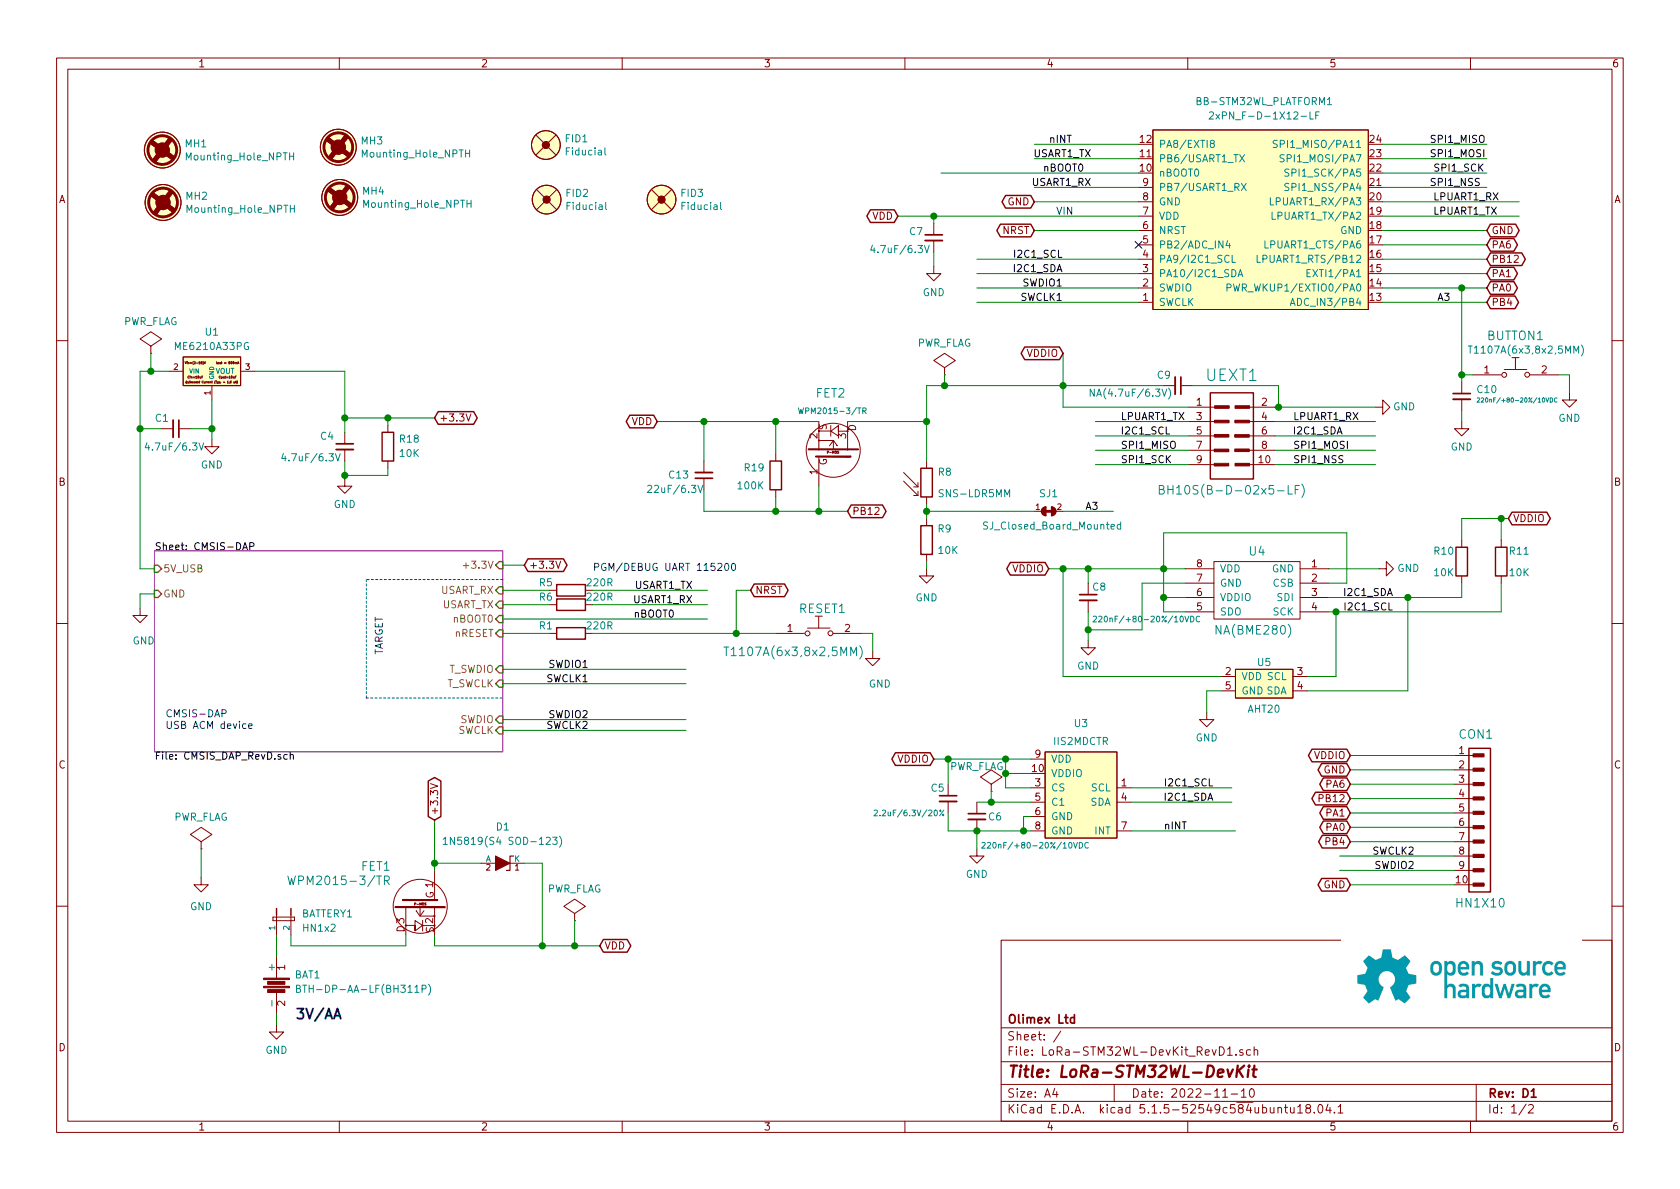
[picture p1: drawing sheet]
EESchema Schematic File Version 4
EELAYER 30 0
EELAYER END
$Descr A4 11693 8268
encoding utf-8
Sheet 1 2
Title "LoRa-STM32WL-DevKit"
Date "2022-11-10"
Rev "D1"
Comp "Olimex Ltd"
Comment1 ""
Comment2 ""
Comment3 ""
Comment4 ""
$EndDescr
Wire Wire Line
	10350 1995 10175 1995
Text Label 10100 2095 2    50   ~ 0
A3
Text GLabel 7200 1595 0    50   BiDi ~ 0
NRST
Text GLabel 6250 1495 0    50   BiDi ~ 0
VDD
Text GLabel 7200 1395 0    50   BiDi ~ 0
GND
Text Label 7550 1195 2    50   ~ 0
nBOOT0
Text Notes 7350 1495 0    50   ~ 0
VIN
Text GLabel 10350 2095 2    50   BiDi ~ 0
PB4
Text GLabel 10350 1795 2    50   BiDi ~ 0
PB12
Text GLabel 10350 1695 2    50   BiDi ~ 0
PA6
Text Label 7400 1995 2    50   ~ 0
SWDIO1
Text Label 7400 2095 2    50   ~ 0
SWCLK1
Text Label 9975 1495 0    50   ~ 0
LPUART1_TX
Text Label 9975 1395 0    50   ~ 0
LPUART1_RX
Text Label 9950 1295 0    50   ~ 0
SPI1_NSS
Text Label 9975 1195 0    50   ~ 0
SPI1_SCK
Text GLabel 10350 1995 2    50   BiDi ~ 0
PA0
Text GLabel 10350 1895 2    50   BiDi ~ 0
PA1
Text GLabel 10350 1595 2    50   BiDi ~ 0
GND
Text Label 7600 1295 2    50   ~ 0
USART1_RX
Text Label 7400 1795 2    50   ~ 0
I2C1_SCL
Text Label 7400 1895 2    50   ~ 0
I2C1_SDA
$Comp
L LoRa-STM32WL-DevKit_RevD1:BH10S UEXT1
U 1 1
P 8575 3025
F 0 "UEXT1" H 8575 3450 80  0000 C CNN
F 1 "BH10S(B-D-02x5-LF)" H 8575 2650 60  0000 C CNN
F 2 "OLIMEX_Connectors-FP:GBH-254-SMT-10" H 8567 2978 60  0001 C CNN
F 3 "" H 8567 2978 60  0000 C CNN
	1    8575 3025
	1    0    0    -1  
$EndComp
Wire Wire Line
	8275 2925 7625 2925
Wire Wire Line
	8875 2925 9575 2925
Text Label 7800 2925 0    50   ~ 0
LPUART1_TX
Text Label 9000 2925 0    50   ~ 0
LPUART1_RX
Wire Wire Line
	8275 3025 7625 3025
Wire Wire Line
	8875 3025 9575 3025
Wire Wire Line
	8275 3125 7625 3125
Wire Wire Line
	8875 3125 9575 3125
Wire Wire Line
	9575 3225 8875 3225
Wire Wire Line
	8275 3225 7625 3225
Text Label 8150 3025 2    50   ~ 0
I2C1_SCL
Text Label 9350 3025 2    50   ~ 0
I2C1_SDA
Text Label 7800 3125 0    50   ~ 0
SPI1_MISO
Text Label 9000 3125 0    50   ~ 0
SPI1_MOSI
Text Label 9000 3225 0    50   ~ 0
SPI1_NSS
Text Label 7800 3225 0    50   ~ 0
SPI1_SCK
Wire Wire Line
	8875 2825 8900 2825
$Comp
L LoRa-STM32WL-DevKit_RevD1:GND #PWR013
U 1 1
P 9575 2825
F 0 "#PWR013" H 9575 2575 50  0001 C CNN
F 1 "GND" V 9575 2625 50  0000 C CNN
F 2 "" H 9575 2825 60  0000 C CNN
F 3 "" H 9575 2825 60  0000 C CNN
	1    9575 2825
	0    -1   -1   0   
$EndComp
Wire Wire Line
	8275 2825 7400 2825
Wire Wire Line
	7400 2825 7400 2675
Wire Wire Line
	6250 1495 6500 1495
Text GLabel 7400 2450 0    50   BiDi ~ 0
VDDIO
$Comp
L LoRa-STM32WL-DevKit_RevD1:BME280 U4
U 1 1
P 8700 4100
F 0 "U4" H 8750 4375 60  0000 C CNN
F 1 "NA(BME280)" H 8725 3825 60  0000 C CNN
F 2 "OLIMEX_IC-FP:BME280" H 8700 3900 60  0001 C CNN
F 3 "" H 8700 3900 60  0001 C CNN
	1    8700 4100
	1    0    0    -1  
$EndComp
Wire Wire Line
	9250 3950 9600 3950
Wire Wire Line
	8250 4050 7950 4050
Wire Wire Line
	7950 4050 7950 4375
Wire Wire Line
	7950 4375 7575 4375
Wire Wire Line
	7575 4375 7575 4450
$Comp
L LoRa-STM32WL-DevKit_RevD1:GND #PWR012
U 1 1
P 7575 4450
F 0 "#PWR012" H 7575 4200 50  0001 C CNN
F 1 "GND" H 7575 4275 50  0000 C CNN
F 2 "" H 7575 4450 60  0000 C CNN
F 3 "" H 7575 4450 60  0000 C CNN
	1    7575 4450
	1    0    0    -1  
$EndComp
Wire Wire Line
	8250 4250 8100 4250
Wire Wire Line
	8100 4250 8100 4150
Wire Wire Line
	8100 3700 9375 3700
Wire Wire Line
	9375 3700 9375 4050
Wire Wire Line
	9375 4050 9250 4050
Wire Wire Line
	8250 4150 8100 4150
Connection ~ 8100 4150
Wire Wire Line
	8100 4150 8100 3950
Connection ~ 8100 3950
Wire Wire Line
	8100 3950 8250 3950
Wire Wire Line
	8100 3950 8100 3700
Text Label 9700 4250 2    50   ~ 0
I2C1_SCL
Text Label 9700 4150 2    50   ~ 0
I2C1_SDA
$Comp
L LoRa-STM32WL-DevKit_RevD1:C C8
U 1 1
P 7575 4150
F 0 "C8" H 7600 4225 50  0000 L CNN
F 1 "220nF/+80-20%/10VDC" H 7600 4000 40  0000 L CNN
F 2 "OLIMEX_RLC-FP:C_0402_5MIL_DWS" H 7675 4075 60  0001 L CNN
F 3 "" H 7575 4150 60  0000 C CNN
	1    7575 4150
	1    0    0    -1  
$EndComp
Wire Wire Line
	7575 4050 7575 3950
Connection ~ 7575 3950
Wire Wire Line
	7575 3950 8100 3950
Wire Wire Line
	7575 4250 7575 4375
Connection ~ 7575 4375
$Comp
L LoRa-STM32WL-DevKit_RevD1:C C9
U 1 1
P 8200 2675
F 0 "C9" V 8125 2525 50  0000 L CNN
F 1 "NA(4.7uF/6.3V)" V 8250 2050 50  0000 L CNN
F 2 "OLIMEX_RLC-FP:C_0603_5MIL_DWS" H 8200 2675 60  0001 C CNN
F 3 "" H 8200 2675 60  0000 C CNN
	1    8200 2675
	0    1    1    0   
$EndComp
Wire Wire Line
	8100 2675 7400 2675
Connection ~ 7400 2675
Wire Wire Line
	7400 2675 7400 2450
Wire Wire Line
	8300 2675 8900 2675
Wire Wire Line
	8900 2675 8900 2825
Connection ~ 8900 2825
Wire Wire Line
	8900 2825 9575 2825
$Comp
L LoRa-STM32WL-DevKit_RevD1:C C7
U 1 1
P 6500 1645
F 0 "C7" H 6325 1690 50  0000 L CNN
F 1 "4.7uF/6.3V" H 6050 1565 50  0000 L CNN
F 2 "OLIMEX_RLC-FP:C_0603_5MIL_DWS" H 6500 1645 60  0001 C CNN
F 3 "" H 6500 1645 60  0000 C CNN
	1    6500 1645
	1    0    0    -1  
$EndComp
Wire Wire Line
	6500 1545 6500 1495
Wire Wire Line
	6500 1745 6500 1845
$Comp
L LoRa-STM32WL-DevKit_RevD1:GND #PWR010
U 1 1
P 6500 1845
F 0 "#PWR010" H 6500 1595 50  0001 C CNN
F 1 "GND" H 6500 1665 50  0000 C CNN
F 2 "" H 6500 1845 60  0000 C CNN
F 3 "" H 6500 1845 60  0000 C CNN
	1    6500 1845
	1    0    0    -1  
$EndComp
$Comp
L LoRa-STM32WL-DevKit_RevD1:R R5
U 1 1
P 3975 4100
F 0 "R5" H 4150 4050 50  0000 C CNN
F 1 "220R" H 3775 4050 50  0000 C CNN
F 2 "OLIMEX_RLC-FP:R_0402_5MIL_DWS" H 3975 4030 30  0001 C CNN
F 3 "" V 3975 4100 30  0000 C CNN
	1    3975 4100
	-1   0    0    1   
$EndComp
$Comp
L LoRa-STM32WL-DevKit_RevD1:R R6
U 1 1
P 3975 4200
F 0 "R6" H 4150 4150 50  0000 C CNN
F 1 "220R" H 3775 4150 50  0000 C CNN
F 2 "OLIMEX_RLC-FP:R_0402_5MIL_DWS" H 3975 4130 30  0001 C CNN
F 3 "" V 3975 4200 30  0000 C CNN
	1    3975 4200
	-1   0    0    1   
$EndComp
Wire Wire Line
	4125 4100 4925 4100
Wire Wire Line
	4125 4200 4925 4200
Text GLabel 5225 4100 2    50   BiDi ~ 0
NRST
Text Label 4825 4100 2    50   ~ 0
USART1_TX
Text Label 4825 4200 2    50   ~ 0
USART1_RX
Wire Wire Line
	1775 2575 2400 2575
Wire Wire Line
	2400 2900 2400 2575
$Comp
L LoRa-STM32WL-DevKit_RevD1:C C4
U 1 1
P 2400 3100
F 0 "C4" H 2225 3175 50  0000 L CNN
F 1 "4.7uF/6.3V" H 1950 3025 50  0000 L CNN
F 2 "OLIMEX_RLC-FP:C_0603_5MIL_DWS" H 2400 3100 60  0001 C CNN
F 3 "" H 2400 3100 60  0000 C CNN
	1    2400 3100
	1    0    0    -1  
$EndComp
Wire Wire Line
	975  2575 1050 2575
$Comp
L LoRa-STM32WL-DevKit_RevD1:C C1
U 1 1
P 1225 2975
F 0 "C1" V 1150 2825 50  0000 L CNN
F 1 "4.7uF/6.3V" V 1350 2750 50  0000 L CNN
F 2 "OLIMEX_RLC-FP:C_0603_5MIL_DWS" H 1225 2975 60  0001 C CNN
F 3 "" H 1225 2975 60  0000 C CNN
	1    1225 2975
	0    1    1    0   
$EndComp
Wire Wire Line
	1475 2775 1475 2975
Wire Wire Line
	1475 2975 1325 2975
Wire Wire Line
	1125 2975 975  2975
Wire Wire Line
	975  2975 975  2575
$Comp
L LoRa-STM32WL-DevKit_RevD1:GND #PWR04
U 1 1
P 1475 3050
F 0 "#PWR04" H 1475 2800 50  0001 C CNN
F 1 "GND" H 1475 2875 50  0000 C CNN
F 2 "" H 1475 3050 60  0000 C CNN
F 3 "" H 1475 3050 60  0000 C CNN
	1    1475 3050
	1    0    0    -1  
$EndComp
Wire Wire Line
	1475 3050 1475 2975
Connection ~ 1475 2975
Text Label 9850 6050 2    50   ~ 0
SWDIO2
Text Label 9850 5950 2    50   ~ 0
SWCLK2
Wire Wire Line
	10125 5950 9325 5950
Wire Wire Line
	10125 6050 9325 6050
$Comp
L LoRa-STM32WL-DevKit_RevD1:C C6
U 1 1
P 6800 5675
F 0 "C6" H 6875 5675 50  0000 L CNN
F 1 "220nF/+80-20%/10VDC" H 6825 5475 40  0000 L CNN
F 2 "OLIMEX_RLC-FP:C_0402_5MIL_DWS" H 6900 5600 60  0001 L CNN
F 3 "" H 6800 5675 60  0000 C CNN
	1    6800 5675
	1    0    0    -1  
$EndComp
Wire Wire Line
	7875 5575 8575 5575
Wire Wire Line
	7875 5475 8575 5475
Text Label 8450 5475 2    50   ~ 0
I2C1_SCL
Text Label 8450 5575 2    50   ~ 0
I2C1_SDA
$Comp
L LoRa-STM32WL-DevKit_RevD1:R R11
U 1 1
P 10450 3900
F 0 "R11" V 10375 3950 50  0000 L CNN
F 1 "10K" V 10525 3950 50  0000 L CNN
F 2 "OLIMEX_RLC-FP:R_0402_5MIL_DWS" H 10450 3830 30  0001 C CNN
F 3 "" V 10450 3900 30  0000 C CNN
	1    10450 3900
	0    1    1    0   
$EndComp
Wire Wire Line
	10450 3750 10450 3600
Wire Wire Line
	10450 3600 10175 3600
Wire Wire Line
	10175 3600 10175 3750
$Comp
L LoRa-STM32WL-DevKit_RevD1:R R10
U 1 1
P 10175 3900
F 0 "R10" V 10100 3700 50  0000 L CNN
F 1 "10K" V 10250 3700 50  0000 L CNN
F 2 "OLIMEX_RLC-FP:R_0402_5MIL_DWS" H 10175 3830 30  0001 C CNN
F 3 "" V 10175 3900 30  0000 C CNN
	1    10175 3900
	0    1    1    0   
$EndComp
Text GLabel 10500 3600 2    50   BiDi ~ 0
VDDIO
Wire Wire Line
	10500 3600 10450 3600
Connection ~ 10450 3600
Wire Wire Line
	10175 4150 10175 4050
Wire Wire Line
	10450 4050 10450 4250
Wire Wire Line
	9250 4250 9300 4250
$Comp
L LoRa-STM32WL-DevKit_RevD1:GND #PWR014
U 1 1
P 9600 3950
F 0 "#PWR014" H 9600 3700 50  0001 C CNN
F 1 "GND" V 9600 3825 50  0000 R CNN
F 2 "" H 9600 3950 60  0000 C CNN
F 3 "" H 9600 3950 60  0000 C CNN
	1    9600 3950
	0    -1   -1   0   
$EndComp
$Comp
L LoRa-STM32WL-DevKit_RevD1:R R9
U 1 1
P 6450 3750
F 0 "R9" V 6525 3625 50  0000 C CNN
F 1 "10K" V 6375 3600 50  0000 C CNN
F 2 "OLIMEX_RLC-FP:R_0402_5MIL_DWS" H 6450 3680 30  0001 C CNN
F 3 "" V 6450 3750 30  0000 C CNN
	1    6450 3750
	0    -1   -1   0   
$EndComp
Wire Wire Line
	6450 3500 6450 3550
Wire Wire Line
	6450 3550 7200 3550
Connection ~ 6450 3550
Wire Wire Line
	6450 3550 6450 3600
Wire Wire Line
	6450 3900 6450 3950
Text GLabel 3025 2900 2    50   BiDi ~ 0
+3.3V
$Comp
L LoRa-STM32WL-DevKit_RevD1:Battery BAT1
U 1 1
P 1925 6850
F 0 "BAT1" H 2050 6925 50  0000 L CNN
F 1 "BTH-DP-AA-LF(BH311P)" H 2050 6825 50  0000 L CNN
F 2 "OLIMEX_Connectors-FP:BATTERY-1xAA" V 1925 6890 60  0001 C CNN
F 3 "" V 1925 6890 60  0000 C CNN
	1    1925 6850
	1    0    0    -1  
$EndComp
Wire Wire Line
	1925 7050 1925 7125
$Comp
L LoRa-STM32WL-DevKit_RevD1:GND #PWR02
U 1 1
P 1925 7125
F 0 "#PWR02" H 1925 6875 50  0001 C CNN
F 1 "GND" H 1925 6950 50  0000 C CNN
F 2 "" H 1925 7125 60  0000 C CNN
F 3 "" H 1925 7125 60  0000 C CNN
	1    1925 7125
	1    0    0    -1  
$EndComp
Text Label 7650 3550 2    50   ~ 0
A3
Text Notes 4125 3975 0    50   ~ 0
PGM/DEBUG UART 115200
$Comp
L LoRa-STM32WL-DevKit_RevD1:SJ_Closed SJ1
U 1 1
P 7300 3550
F 0 "SJ1" H 7300 3675 50  0000 C CNN
F 1 "SJ_Closed_Board_Mounted" H 7325 3450 50  0000 C CNN
F 2 "OLIMEX_Jumpers-FP:SJ_1_SMALLER_TIED" H 7308 3612 20  0001 C CNN
F 3 "" H 7300 3550 60  0000 C CNN
	1    7300 3550
	1    0    0    -1  
$EndComp
Wire Wire Line
	7400 3550 7750 3550
$Comp
L LoRa-STM32WL-DevKit_RevD1:T1107A(6x3,8x2,5MM) BUTTON1
U 1 1
P 10550 2600
F 0 "BUTTON1" H 10550 2875 60  0000 C CNN
F 1 "T1107A(6x3,8x2,5MM)" H 10625 2775 50  0000 C CNN
F 2 "OLIMEX_Buttons-FP:T1107A(6x3,8x2,5MM)" H 10549 2638 60  0001 C CNN
F 3 "" H 10549 2638 60  0000 C CNN
	1    10550 2600
	1    0    0    -1  
$EndComp
Wire Wire Line
	10250 2600 10175 2600
Wire Wire Line
	10175 2600 10175 1995
Connection ~ 10175 1995
Wire Wire Line
	10850 2600 10925 2600
$Comp
L LoRa-STM32WL-DevKit_RevD1:C C10
U 1 1
P 10175 2750
F 0 "C10" H 10275 2800 50  0000 L CNN
F 1 "220nF/+80-20%/10VDC" H 10275 2725 30  0000 L CNN
F 2 "OLIMEX_RLC-FP:C_0402_5MIL_DWS" H 10275 2675 60  0001 L CNN
F 3 "" H 10175 2750 60  0000 C CNN
	1    10175 2750
	1    0    0    -1  
$EndComp
Wire Wire Line
	10175 2650 10175 2600
Connection ~ 10175 2600
Wire Wire Line
	10175 2850 10175 2925
$Comp
L LoRa-STM32WL-DevKit_RevD1:GND #PWR015
U 1 1
P 10175 2925
F 0 "#PWR015" H 10175 2675 50  0001 C CNN
F 1 "GND" H 10175 2750 50  0000 C CNN
F 2 "" H 10175 2925 60  0000 C CNN
F 3 "" H 10175 2925 60  0000 C CNN
	1    10175 2925
	1    0    0    -1  
$EndComp
Text GLabel 5900 3550 2    50   BiDi ~ 0
PB12
Wire Wire Line
	9250 4150 9800 4150
Connection ~ 6500 1495
Wire Wire Line
	9625 2095 10350 2095
Wire Wire Line
	9625 1195 10350 1195
Wire Wire Line
	9625 1095 10350 1095
Wire Wire Line
	9625 995  10350 995 
Wire Wire Line
	9625 1995 10175 1995
Wire Wire Line
	9625 1895 10350 1895
Wire Wire Line
	9625 1795 10350 1795
Wire Wire Line
	9625 1695 10350 1695
Wire Wire Line
	9625 1595 10350 1595
Wire Wire Line
	9625 1495 10575 1495
Wire Wire Line
	9625 1395 10575 1395
Wire Wire Line
	9625 1295 10350 1295
Wire Wire Line
	6800 2095 7925 2095
Wire Wire Line
	6550 1195 7925 1195
Wire Wire Line
	7200 1095 7925 1095
Wire Wire Line
	6800 1995 7925 1995
Wire Wire Line
	6800 1895 7925 1895
Wire Wire Line
	6800 1795 7925 1795
Wire Wire Line
	7200 1595 7925 1595
Wire Wire Line
	6500 1495 7925 1495
Wire Wire Line
	7200 1395 7925 1395
Wire Wire Line
	7200 1295 7925 1295
Wire Wire Line
	1925 6500 1925 6650
Wire Wire Line
	7875 5775 8600 5775
Text Label 8100 5775 0    50   ~ 0
nINT
Wire Wire Line
	7175 5775 7125 5775
Wire Wire Line
	6800 5775 6800 5900
Connection ~ 6800 5775
$Comp
L LoRa-STM32WL-DevKit_RevD1:GND #PWR07
U 1 1
P 6800 5900
F 0 "#PWR07" H 6800 5650 50  0001 C CNN
F 1 "GND" H 6800 5725 50  0000 C CNN
F 2 "" H 6800 5900 60  0000 C CNN
F 3 "" H 6800 5900 60  0000 C CNN
	1    6800 5900
	1    0    0    -1  
$EndComp
$Comp
L LoRa-STM32WL-DevKit_RevD1:C C5
U 1 1
P 6600 5550
F 0 "C5" H 6475 5625 50  0000 L CNN
F 1 "2.2uF/6.3V/20%" H 6075 5450 40  0000 L CNN
F 2 "OLIMEX_RLC-FP:C_0402_5MIL_DWS" H 6600 5550 60  0001 C CNN
F 3 "" H 6600 5550 60  0000 C CNN
	1    6600 5550
	1    0    0    -1  
$EndComp
Wire Wire Line
	6600 5650 6600 5775
Wire Wire Line
	6600 5775 6800 5775
Wire Wire Line
	7175 5275 7000 5275
Wire Wire Line
	6600 5275 6600 5450
Text GLabel 6500 5275 0    50   BiDi ~ 0
VDDIO
Wire Wire Line
	6500 5275 6600 5275
Connection ~ 6600 5275
Wire Wire Line
	7175 5475 7000 5475
Wire Wire Line
	7000 5475 7000 5375
Connection ~ 7000 5275
Wire Wire Line
	7000 5275 6600 5275
Wire Wire Line
	7175 5375 7000 5375
Connection ~ 7000 5375
Wire Wire Line
	7000 5375 7000 5275
Text GLabel 9400 5850 0    50   BiDi ~ 0
PB4
Text GLabel 9400 5550 0    50   BiDi ~ 0
PB12
Text GLabel 9400 5450 0    50   BiDi ~ 0
PA6
Text GLabel 9400 5750 0    50   BiDi ~ 0
PA0
Text GLabel 9400 5650 0    50   BiDi ~ 0
PA1
Text GLabel 9400 6150 0    50   BiDi ~ 0
GND
Wire Wire Line
	10125 5850 9400 5850
Wire Wire Line
	10125 5650 9400 5650
Wire Wire Line
	10125 5550 9400 5550
Wire Wire Line
	10125 5450 9400 5450
Wire Wire Line
	10125 6150 9400 6150
$Comp
L LoRa-STM32WL-DevKit_RevD1:CON10 CON1
U 1 1
P 10225 5650
F 0 "CON1" H 10300 6200 60  0000 R CNN
F 1 "HN1X10" H 10325 5025 60  0000 R CNN
F 2 "OLIMEX_Connectors-FP:HN1x10" H 10150 6000 60  0001 C CNN
F 3 "" H 10150 6000 60  0000 C CNN
	1    10225 5650
	-1   0    0    -1  
$EndComp
Wire Wire Line
	9400 5750 10125 5750
Wire Wire Line
	10125 5350 9400 5350
Wire Wire Line
	10125 5250 9400 5250
Text GLabel 9400 5350 0    50   BiDi ~ 0
GND
Text GLabel 9400 5250 0    50   BiDi ~ 0
VDDIO
$Comp
L LoRa-STM32WL-DevKit_RevD1:T1107A(6x3,8x2,5MM) RESET1
U 1 1
P 5700 4400
F 0 "RESET1" H 5725 4575 60  0000 C CNN
F 1 "T1107A(6x3,8x2,5MM)" H 5525 4275 60  0000 C CNN
F 2 "OLIMEX_Buttons-FP:T1107A(6x3,8x2,5MM)" H 5699 4438 60  0001 C CNN
F 3 "" H 5699 4438 60  0000 C CNN
	1    5700 4400
	1    0    0    -1  
$EndComp
Wire Wire Line
	6000 4400 6075 4400
Wire Wire Line
	6075 4400 6075 4525
$Comp
L LoRa-STM32WL-DevKit_RevD1:GND #PWR09
U 1 1
P 6075 4525
F 0 "#PWR09" H 6075 4275 50  0001 C CNN
F 1 "GND" H 6125 4300 50  0000 C CNN
F 2 "" H 6075 4525 60  0000 C CNN
F 3 "" H 6075 4525 60  0000 C CNN
	1    6075 4525
	1    0    0    -1  
$EndComp
Wire Wire Line
	5125 4400 5400 4400
Wire Wire Line
	5125 4100 5125 4400
Wire Wire Line
	5125 4100 5225 4100
Wire Wire Line
	5125 4400 4125 4400
$Comp
L LoRa-STM32WL-DevKit_RevD1:R R1
U 1 1
P 3975 4400
F 0 "R1" H 4150 4350 50  0000 C CNN
F 1 "220R" H 3775 4350 50  0000 C CNN
F 2 "OLIMEX_RLC-FP:R_0402_5MIL_DWS" H 3975 4330 30  0001 C CNN
F 3 "" V 3975 4400 30  0000 C CNN
	1    3975 4400
	-1   0    0    1   
$EndComp
Wire Wire Line
	2400 3000 2400 2900
Connection ~ 2400 2900
Wire Wire Line
	2400 3200 2400 3300
$Comp
L LoRa-STM32WL-DevKit_RevD1:GND #PWR03
U 1 1
P 2400 3325
F 0 "#PWR03" H 2400 3075 50  0001 C CNN
F 1 "GND" H 2400 3150 50  0000 C CNN
F 2 "" H 2400 3325 60  0000 C CNN
F 3 "" H 2400 3325 60  0000 C CNN
	1    2400 3325
	1    0    0    -1  
$EndComp
Wire Wire Line
	975  2975 975  3950
Connection ~ 975  2975
$Sheet
S 1075 3825 2425 1400
U 60F3416E
F0 "CMSIS-DAP" 50
F1 "CMSIS_DAP_RevD.sch" 50
F2 "USART_TX" I R 3500 4200 50 
F3 "USART_RX" I R 3500 4100 50 
F4 "T_SWDIO" I R 3500 4650 50 
F5 "T_SWCLK" I R 3500 4750 50 
F6 "5V_USB" I L 1075 3950 50 
F7 "GND" I L 1075 4125 50 
F8 "SWDIO" I R 3500 5000 50 
F9 "SWCLK" I R 3500 5075 50 
F10 "nBOOT0" I R 3500 4300 50 
F11 "nRESET" I R 3500 4400 50 
F12 "+3.3V" I R 3500 3925 50 
$EndSheet
Wire Wire Line
	975  3950 1075 3950
Wire Wire Line
	1075 4125 975  4125
Wire Wire Line
	975  4125 975  4225
$Comp
L LoRa-STM32WL-DevKit_RevD1:GND #PWR01
U 1 1
P 975 4225
F 0 "#PWR01" H 975 3975 50  0001 C CNN
F 1 "GND" H 1000 4000 50  0000 C CNN
F 2 "" H 975 4225 60  0000 C CNN
F 3 "" H 975 4225 60  0000 C CNN
	1    975  4225
	1    0    0    -1  
$EndComp
Wire Wire Line
	3825 4100 3500 4100
Wire Wire Line
	3825 4200 3500 4200
Wire Wire Line
	3500 4400 3825 4400
Text Label 4700 4300 2    50   ~ 0
nBOOT0
Wire Wire Line
	3500 4300 4925 4300
Text Label 4100 4650 2    50   ~ 0
SWDIO1
Text Label 4100 4750 2    50   ~ 0
SWCLK1
Wire Wire Line
	3500 4750 4775 4750
Wire Wire Line
	3500 4650 4775 4650
Text Label 4100 5000 2    50   ~ 0
SWDIO2
Text Label 4100 5075 2    50   ~ 0
SWCLK2
Wire Wire Line
	4775 5075 3500 5075
Wire Wire Line
	4775 5000 3500 5000
Wire Wire Line
	3650 3925 3500 3925
Text GLabel 4575 2925 0    50   BiDi ~ 0
VDD
Connection ~ 5125 4400
Wire Notes Line
	3500 4025 2550 4025
Wire Notes Line
	2550 4025 2550 4850
Wire Notes Line
	2550 4850 3500 4850
Text Notes 2675 4550 1    50   ~ 0
TARGET
Text Notes 1150 5075 0    50   ~ 0
CMSIS-DAP\nUSB ACM device
$Comp
L LoRa-STM32WL-DevKit_RevD1:JP1E BATTERY1
U 1 1
P 1925 6400
F 0 "BATTERY1" H 2100 6450 50  0000 L CNN
F 1 "HN1x2" H 2100 6350 50  0000 L CNN
F 2 "OLIMEX_Jumpers-FP:HN1x2_Jumper" H 1955 6550 20  0001 C CNN
F 3 "" H 1925 6400 60  0000 C CNN
	1    1925 6400
	1    0    0    -1  
$EndComp
Wire Wire Line
	2025 6500 2025 6575
Wire Wire Line
	2025 6575 2825 6575
$Comp
L LoRa-STM32WL-DevKit_RevD1:P-MOS+DIOD FET1
U 1 1
P 2925 6300
F 0 "FET1" H 2725 6025 60  0000 R CNN
F 1 "WPM2015-3/TR" H 2725 6125 60  0000 R CNN
F 2 "OLIMEX_Transistors-FP:SOT23" H 2925 6300 60  0001 C CNN
F 3 "" H 2925 6300 60  0000 C CNN
	1    2925 6300
	1    0    0    1   
$EndComp
Wire Wire Line
	2825 6500 2825 6575
Wire Wire Line
	3025 6500 3025 6575
Wire Wire Line
	3025 6575 3775 6575
$Comp
L LoRa-STM32WL-DevKit_RevD1:D_Schottky D1
U 1 1
P 3500 6000
F 0 "D1" H 3500 5750 50  0000 C CNN
F 1 "1N5819(S4 SOD-123)" H 3500 5850 50  0000 C CNN
F 2 "OLIMEX_Diodes-FP:SOD-123_KA" H 3500 6000 60  0001 C CNN
F 3 "" H 3500 6000 60  0000 C CNN
	1    3500 6000
	-1   0    0    1   
$EndComp
Wire Wire Line
	3650 6000 3775 6000
Wire Wire Line
	3775 6000 3775 6575
Wire Wire Line
	3350 6000 3025 6000
Wire Wire Line
	3025 6000 3025 6050
Wire Wire Line
	3025 6000 3025 5700
Connection ~ 3025 6000
Text GLabel 3025 5700 1    50   BiDi ~ 0
+3.3V
$Comp
L LoRa-STM32WL-DevKit_RevD1:R R18
U 1 1
P 2700 3100
F 0 "R18" V 2750 2950 50  0000 C CNN
F 1 "10K" V 2650 2950 50  0000 C CNN
F 2 "OLIMEX_RLC-FP:R_0402_5MIL_DWS" H 2700 3030 30  0001 C CNN
F 3 "" V 2700 3100 30  0000 C CNN
	1    2700 3100
	0    -1   -1   0   
$EndComp
Wire Wire Line
	2400 2900 2700 2900
Wire Wire Line
	2700 2950 2700 2900
Connection ~ 2700 2900
Wire Wire Line
	2700 2900 3025 2900
Wire Wire Line
	2700 3250 2700 3300
Wire Wire Line
	2700 3300 2400 3300
Connection ~ 2400 3300
Wire Wire Line
	2400 3300 2400 3325
Wire Wire Line
	3775 6575 4000 6575
Connection ~ 3775 6575
Text GLabel 4175 6575 2    50   BiDi ~ 0
VDD
Wire Wire Line
	7175 5675 7125 5675
Wire Wire Line
	7125 5675 7125 5775
Connection ~ 7125 5775
Wire Wire Line
	7125 5775 6800 5775
$Comp
L LoRa-STM32WL-DevKit_RevD1:AHT20 U5
U 1 1
P 8800 4750
F 0 "U5" H 8800 4900 50  0000 C CNN
F 1 "AHT20" H 8800 4575 50  0000 C CNN
F 2 "OLIMEX_IC-FP:AHT20" H 8800 4750 50  0001 C CNN
F 3 "" H 8800 4750 50  0001 C CNN
	1    8800 4750
	-1   0    0    -1  
$EndComp
Wire Wire Line
	9100 4700 9300 4700
Wire Wire Line
	9300 4700 9300 4250
Connection ~ 9300 4250
Wire Wire Line
	9300 4250 10450 4250
Wire Wire Line
	9100 4800 9800 4800
Wire Wire Line
	9800 4800 9800 4150
Connection ~ 9800 4150
Wire Wire Line
	9800 4150 10175 4150
Wire Wire Line
	8500 4800 8400 4800
Wire Wire Line
	8400 4800 8400 4950
$Comp
L LoRa-STM32WL-DevKit_RevD1:GND #PWR022
U 1 1
P 8400 4950
F 0 "#PWR022" H 8400 4700 50  0001 C CNN
F 1 "GND" H 8400 4775 50  0000 C CNN
F 2 "" H 8400 4950 60  0000 C CNN
F 3 "" H 8400 4950 60  0000 C CNN
	1    8400 4950
	1    0    0    -1  
$EndComp
Wire Wire Line
	7400 4700 7400 3950
Wire Wire Line
	7400 3950 7575 3950
Wire Wire Line
	7400 4700 8500 4700
Wire Wire Line
	7400 3950 7300 3950
Connection ~ 7400 3950
Text GLabel 7300 3950 0    50   BiDi ~ 0
VDDIO
Text GLabel 3650 3925 2    50   BiDi ~ 0
+3.3V
Wire Wire Line
	5700 2925 5400 2925
Wire Wire Line
	5900 2925 6450 2925
Wire Wire Line
	6450 2925 6450 3200
Connection ~ 6450 2925
Wire Wire Line
	7400 2675 6575 2675
Wire Wire Line
	6450 2675 6450 2925
$Comp
L LoRa-STM32WL-DevKit_RevD1:R R19
U 1 1
P 5400 3300
F 0 "R19" V 5450 3450 50  0000 C CNN
F 1 "100K" V 5325 3475 50  0000 C CNN
F 2 "OLIMEX_RLC-FP:R_0402_5MIL_DWS" H 5400 3230 30  0001 C CNN
F 3 "" V 5400 3300 30  0000 C CNN
	1    5400 3300
	0    -1   -1   0   
$EndComp
Wire Wire Line
	5400 2925 5400 3150
Connection ~ 5400 2925
Wire Wire Line
	5400 2925 4900 2925
Wire Wire Line
	5700 3375 5700 3550
Wire Wire Line
	5700 3550 5400 3550
Wire Wire Line
	5400 3550 5400 3450
$Comp
L LoRa-STM32WL-DevKit_RevD1:P-MOS+DIOD FET2
U 1 1
P 5800 3125
F 0 "FET2" H 5925 3525 60  0000 R CNN
F 1 "WPM2015-3/TR" H 6050 3400 40  0000 R CNN
F 2 "OLIMEX_Transistors-FP:SOT23" H 5800 3125 60  0001 C CNN
F 3 "" H 5800 3125 60  0000 C CNN
	1    5800 3125
	-1   0    0    -1  
$EndComp
Wire Wire Line
	5900 3550 5700 3550
Connection ~ 5700 3550
$Comp
L LoRa-STM32WL-DevKit_RevD1:Mounting_Hole_NPTH MH1
U 1 1
P 1130 1035
F 0 "MH1" H 1283 1081 50  0000 L CNN
F 1 "Mounting_Hole_NPTH" H 1283 990 50  0000 L CNN
F 2 "OLIMEX_Other-FP:Mounting_hole_3.3mm" H 1080 1035 50  0001 C CNN
F 3 "" H 1080 1035 50  0001 C CNN
	1    1130 1035
	1    0    0    -1  
$EndComp
$Comp
L LoRa-STM32WL-DevKit_RevD1:Mounting_Hole_NPTH MH2
U 1 1
P 1135 1400
F 0 "MH2" H 1288 1446 50  0000 L CNN
F 1 "Mounting_Hole_NPTH" H 1288 1355 50  0000 L CNN
F 2 "OLIMEX_Other-FP:Mounting_hole_3.3mm" H 1085 1400 50  0001 C CNN
F 3 "" H 1085 1400 50  0001 C CNN
	1    1135 1400
	1    0    0    -1  
$EndComp
$Comp
L LoRa-STM32WL-DevKit_RevD1:Mounting_Hole_NPTH MH3
U 1 1
P 2355 1015
F 0 "MH3" H 2508 1061 50  0000 L CNN
F 1 "Mounting_Hole_NPTH" H 2508 970 50  0000 L CNN
F 2 "OLIMEX_Other-FP:Mounting_hole_3.3mm" H 2305 1015 50  0001 C CNN
F 3 "" H 2305 1015 50  0001 C CNN
	1    2355 1015
	1    0    0    -1  
$EndComp
$Comp
L LoRa-STM32WL-DevKit_RevD1:Mounting_Hole_NPTH MH4
U 1 1
P 2365 1365
F 0 "MH4" H 2518 1411 50  0000 L CNN
F 1 "Mounting_Hole_NPTH" H 2518 1320 50  0000 L CNN
F 2 "OLIMEX_Other-FP:Mounting_hole_3.3mm" H 2315 1365 50  0001 C CNN
F 3 "" H 2315 1365 50  0001 C CNN
	1    2365 1365
	1    0    0    -1  
$EndComp
$Comp
L LoRa-STM32WL-DevKit_RevD1:Fiducial FID1
U 1 1
P 3800 1000
F 0 "FID1" H 3928 1046 50  0000 L CNN
F 1 "Fiducial" H 3928 955 50  0000 L CNN
F 2 "OLIMEX_Other-FP:Fiducial1x3" H 3810 775 20  0001 C CNN
F 3 "" V 3750 1000 60  0000 C CNN
	1    3800 1000
	1    0    0    -1  
$EndComp
$Comp
L LoRa-STM32WL-DevKit_RevD1:PWR_FLAG #FLG0101
U 1 1
P 1050 2450
F 0 "#FLG0101" H 1050 2545 50  0001 C CNN
F 1 "PWR_FLAG" H 1050 2673 50  0000 C CNN
F 2 "" H 1050 2450 60  0000 C CNN
F 3 "" H 1050 2450 60  0000 C CNN
	1    1050 2450
	1    0    0    -1  
$EndComp
Wire Wire Line
	1050 2575 1050 2450
Connection ~ 1050 2575
Wire Wire Line
	1050 2575 1175 2575
$Comp
L LoRa-STM32WL-DevKit_RevD1:PWR_FLAG #FLG0102
U 1 1
P 1400 5900
F 0 "#FLG0102" H 1400 5995 50  0001 C CNN
F 1 "PWR_FLAG" H 1400 6123 50  0000 C CNN
F 2 "" H 1400 5900 60  0000 C CNN
F 3 "" H 1400 5900 60  0000 C CNN
	1    1400 5900
	1    0    0    -1  
$EndComp
$Comp
L LoRa-STM32WL-DevKit_RevD1:GND #PWR0103
U 1 1
P 1400 6100
F 0 "#PWR0103" H 1400 5850 50  0001 C CNN
F 1 "GND" H 1400 5900 50  0000 C CNN
F 2 "" H 1400 6100 60  0000 C CNN
F 3 "" H 1400 6100 60  0000 C CNN
	1    1400 6100
	1    0    0    -1  
$EndComp
Wire Wire Line
	1400 6100 1400 5900
$Comp
L LoRa-STM32WL-DevKit_RevD1:PWR_FLAG #FLG0103
U 1 1
P 4000 6400
F 0 "#FLG0103" H 4000 6495 50  0001 C CNN
F 1 "PWR_FLAG" H 4000 6623 50  0000 C CNN
F 2 "" H 4000 6400 60  0000 C CNN
F 3 "" H 4000 6400 60  0000 C CNN
	1    4000 6400
	1    0    0    -1  
$EndComp
Wire Wire Line
	4000 6575 4000 6400
Connection ~ 4000 6575
Wire Wire Line
	4000 6575 4175 6575
Wire Wire Line
	6575 2675 6575 2600
Connection ~ 6575 2675
Wire Wire Line
	6575 2675 6450 2675
Text Label 7300 995  0    50   ~ 0
nINT
Wire Wire Line
	7200 995  7925 995 
$Comp
L LoRa-STM32WL-DevKit_RevD1:BB-STM32WL_PLATFORM BB-STM32WL_PLATFORM1
U 1 1
P 8775 1645
F 0 "BB-STM32WL_PLATFORM1" H 8800 2595 50  0000 C CNN
F 1 "2xPN_F-D-1X12-LF" H 8800 2495 50  0000 C CNN
F 2 "OLIMEX_Cases-FP:BB-STM32WL" H 8775 1645 50  0001 C CNN
F 3 "" H 8775 1645 50  0001 C CNN
	1    8775 1645
	1    0    0    -1  
$EndComp
NoConn ~ 7925 1695
$Comp
L LoRa-STM32WL-DevKit_RevD1:PWR_FLAG #FLG0105
U 1 1
P 6900 5500
F 0 "#FLG0105" H 6900 5595 50  0001 C CNN
F 1 "PWR_FLAG" H 6800 5675 50  0000 C CNN
F 2 "" H 6900 5500 60  0000 C CNN
F 3 "" H 6900 5500 60  0000 C CNN
	1    6900 5500
	1    0    0    -1  
$EndComp
Wire Wire Line
	6900 5575 6900 5500
Wire Wire Line
	6800 5575 6900 5575
Wire Wire Line
	6900 5575 7175 5575
Connection ~ 6900 5575
$Comp
L LoRa-STM32WL-DevKit_RevD1:PWR_FLAG #FLG0104
U 1 1
P 6575 2600
F 0 "#FLG0104" H 6575 2695 50  0001 C CNN
F 1 "PWR_FLAG" H 6575 2823 50  0000 C CNN
F 2 "" H 6575 2600 60  0000 C CNN
F 3 "" H 6575 2600 60  0000 C CNN
	1    6575 2600
	1    0    0    -1  
$EndComp
$Comp
L LoRa-STM32WL-DevKit_RevD1:IIS2MDC_ICO U3
U 1 1
P 7525 5525
F 0 "U3" H 7525 6025 50  0000 C CNN
F 1 "IIS2MDCTR" H 7525 5900 50  0000 C CNN
F 2 "OLIMEX_IC-FP:LGA-12_2X2_0.5" H 7525 5375 50  0001 C CNN
F 3 "" H 7525 5375 50  0001 C CNN
	1    7525 5525
	1    0    0    -1  
$EndComp
$Comp
L LoRa-STM32WL-DevKit_RevD1:ME6210A33PG(SOT89-3) U1
U 1 1
P 1475 2575
F 0 "U1" H 1475 2850 50  0000 C CNN
F 1 "ME6210A33PG" H 1475 2750 50  0000 C CNN
F 2 "OLIMEX_Transistors-FP:SOT89" H 1475 2225 50  0001 C CNN
F 3 "http://www.diodes.com/datasheets/AP1117.pdf" H 1575 2325 50  0001 C CNN
	1    1475 2575
	1    0    0    -1  
$EndComp
Text Notes 2050 7100 0    70   ~ 14
3V/AA 
$Comp
L LoRa-STM32WL-DevKit_RevD1:Fiducial FID3
U 1 1
P 4605 1380
F 0 "FID3" H 4733 1426 50  0000 L CNN
F 1 "Fiducial" H 4733 1335 50  0000 L CNN
F 2 "OLIMEX_Other-FP:Fiducial1x3" H 4615 1155 20  0001 C CNN
F 3 "" V 4555 1380 60  0000 C CNN
	1    4605 1380
	1    0    0    -1  
$EndComp
$Comp
L LoRa-STM32WL-DevKit_RevD1:Fiducial FID2
U 1 1
P 3805 1380
F 0 "FID2" H 3933 1426 50  0000 L CNN
F 1 "Fiducial" H 3933 1335 50  0000 L CNN
F 2 "OLIMEX_Other-FP:Fiducial1x3" H 3815 1155 20  0001 C CNN
F 3 "" V 3755 1380 60  0000 C CNN
	1    3805 1380
	1    0    0    -1  
$EndComp
Wire Wire Line
	10925 2600 10925 2725
$Comp
L LoRa-STM32WL-DevKit_RevD1:GND #PWR016
U 1 1
P 10925 2725
F 0 "#PWR016" H 10925 2475 50  0001 C CNN
F 1 "GND" H 10925 2550 50  0000 C CNN
F 2 "" H 10925 2725 60  0000 C CNN
F 3 "" H 10925 2725 60  0000 C CNN
	1    10925 2725
	1    0    0    -1  
$EndComp
$Comp
L LoRa-STM32WL-DevKit_RevD1:R_PHOTO R8
U 1 1
P 6450 3350
F 0 "R8" H 6525 3425 50  0000 L CNN
F 1 "SNS-LDR5MM" H 6525 3275 50  0000 L CNN
F 2 "OLIMEX_RLC-FP:R_PHOTO-Device" V 6500 3100 50  0001 L CNN
F 3 "" H 6450 3300 50  0001 C CNN
	1    6450 3350
	1    0    0    -1  
$EndComp
$Comp
L LoRa-STM32WL-DevKit_RevD1:GND #PWR011
U 1 1
P 6450 3950
F 0 "#PWR011" H 6450 3700 50  0001 C CNN
F 1 "GND" H 6450 3750 50  0000 C CNN
F 2 "" H 6450 3950 60  0000 C CNN
F 3 "" H 6450 3950 60  0000 C CNN
	1    6450 3950
	1    0    0    -1  
$EndComp
Text Label 9950 1095 0    50   ~ 0
SPI1_MOSI
Text Label 9950 995  0    50   ~ 0
SPI1_MISO
Text Label 7600 1095 2    50   ~ 0
USART1_TX
$Comp
L LoRa-STM32WL-DevKit_RevD1:C C13
U 1 1
P 4900 3300
F 0 "C13" H 5000 3300 50  0000 L CNN
F 1 "22uF/6.3V" H 4900 3400 50  0000 L CNN
F 2 "OLIMEX_RLC-FP:C_0603_5MIL_DWS" H 4900 3300 60  0001 C CNN
F 3 "" H 4900 3300 60  0000 C CNN
	1    4900 3300
	-1   0    0    1   
$EndComp
Wire Wire Line
	4900 3200 4900 2925
Connection ~ 4900 2925
Wire Wire Line
	4900 2925 4575 2925
Wire Wire Line
	5400 3550 4900 3550
Wire Wire Line
	4900 3550 4900 3400
Connection ~ 5400 3550
$EndSCHEMATC
